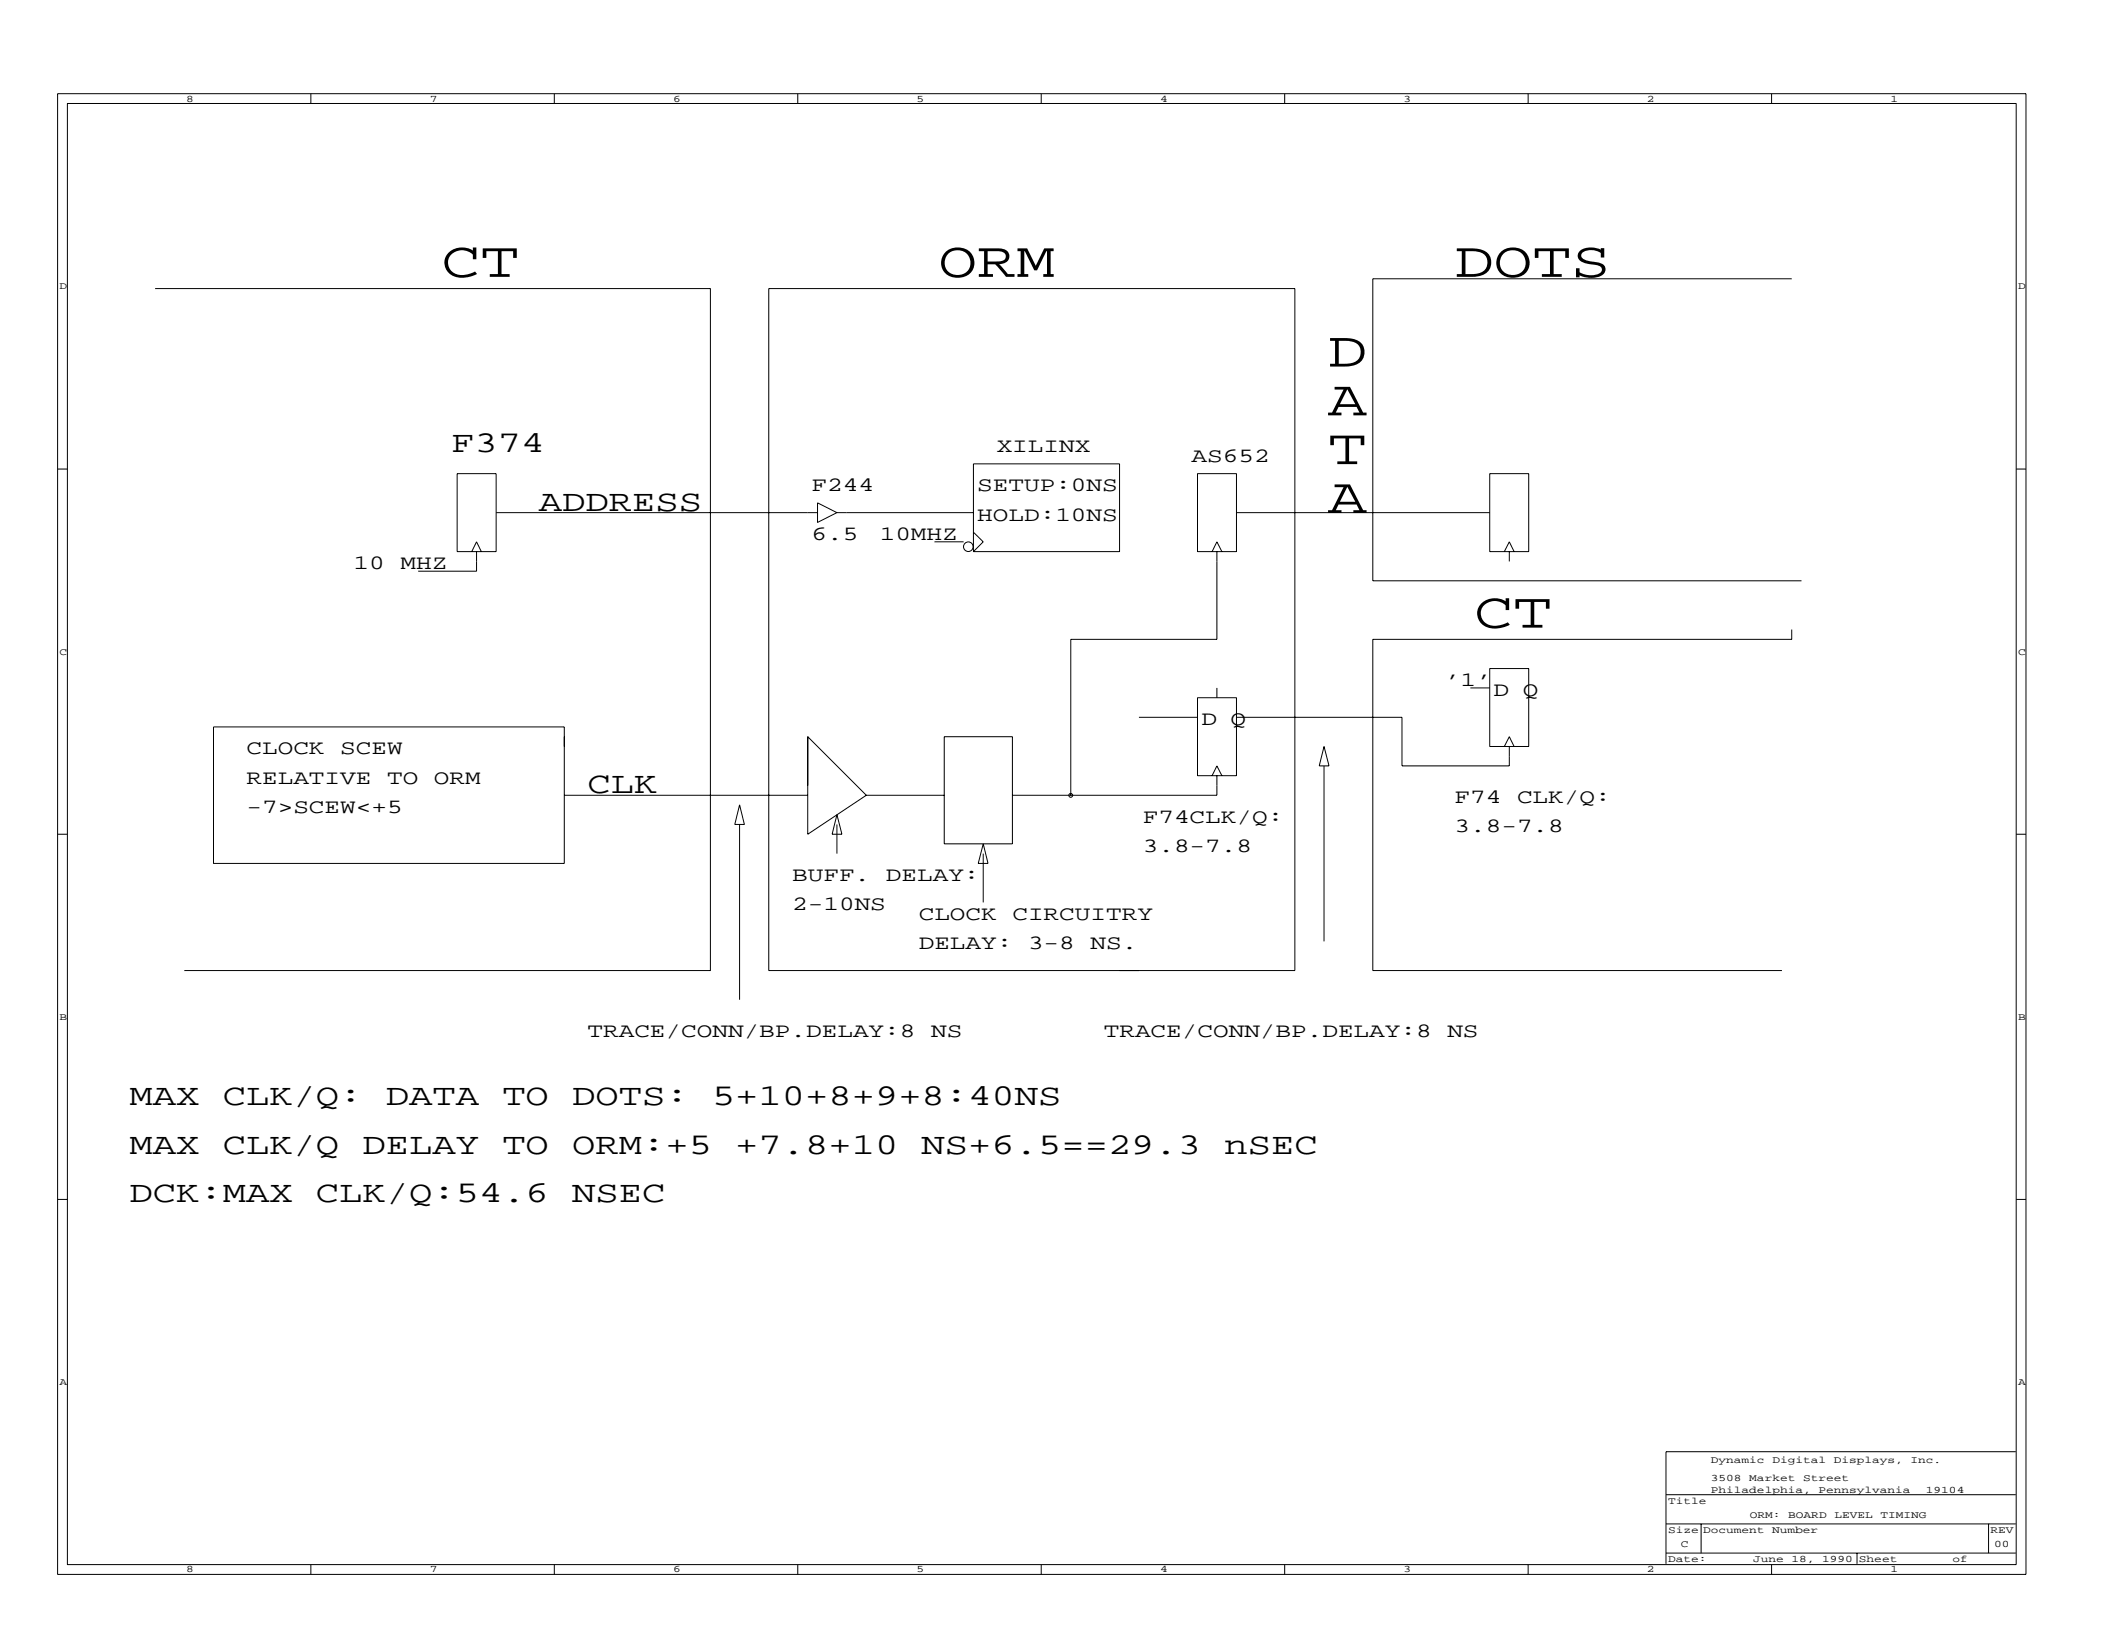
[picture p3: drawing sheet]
<svg xmlns="http://www.w3.org/2000/svg" width="279mm" height="216mm" viewBox="0 0 279 216" stroke-linecap="round" stroke-linejoin="round" font-family="sans-serif">
<g fill="none" stroke="#000" stroke-width=".13">
<path d="M7.6 12.4h260.4v195.9h-260.4zM8.9 13.7h257.8v193.3h-257.8zM41.1 12.4v1.3M73.3 12.4v1.3M105.5 12.4v1.3M137.7 12.4v1.3M170 12.4v1.3M202.2 12.4v1.3M234.4 12.4v1.3M20.5 38.2h73.5v90.2h-69.6M101.7 38.2h69.6v90.2h-69.6zM237 36.9h-55.4v39.9h56.7"/>
<path d="M7.6 62.1h1.3M60.5 62.7h5.1v10.3h-5.1zM62.4 73l.6-1.3 .7 1.3M63 73v2.6h-7.7M65.6 67.8h42.6M108.2 66.5l2.5 1.3-2.5 1.3zM110.7 67.8h18.1M123.6 71.7h3.9M128.8 61.4h19.3v11.6h-19.3zM128.8 70.4l1.3 1.3-1.3 1.3M158.4 62.7h5.2v10.3h-5.2zM160.4 73l.6-1.3 .6 1.3"/>
<path d="M161 73v11.6h-19.3v20.6M163.6 67.8h33.5M197.1 62.7h5.1v10.3h-5.1zM199 73l.7-1.3 .6 1.3M199.7 73v1.3M266.7 62.1h1.3M28.2 96.2h46.5v18h-46.5zM106.9 97.5l7.7 7.7-7.7 5.2zM124.9 97.5h9v14.1h-9zM150.7 94.9h7.7M158.4 92.3h5.2v10.3h-5.2zM161 91v1.3"/>
<path d="M163.6 94.9h21.9v6.4h14.2v-2.5M175.2 98.8l.6 2.5h-1.3zM194.5 91h2.6M197.1 88.4h5.1v10.4h-5.1zM199 98.8l.7-1.3 .6 1.3M237 83.3v1.3h-55.4v43.8h54.1M7.6 110.4h1.3M74.7 105.2h32.2M97.8 106.5l.7 2.6h-1.3zM97.8 109.1v23.2M110.7 107.8l.7 2.6h-1.3zM110.7 109.1v3.8"/>
<path d="M114.6 105.2h10.3M130.1 111.6l.6 2.6h-1.3zM130.1 112.9v6.5M160.4 102.6l.6-1.3 .6 1.3M161 102.6v2.6h-27.1M175.2 101.3v23.2M266.7 110.4h1.3M7.6 158.7h1.3M266.7 158.7h1.3M220.4 197.7h46.3M266.7 192h-46.3v14.9M41.1 207v1.3"/>
<path d="M73.3 207v1.3M105.5 207v1.3M137.7 207v1.3M170 207v1.3M202.2 207v1.3M220.4 205.5h46.3M220.4 201.6h46.3M225 201.6v3.9M234.4 207v1.3M245.7 205.5v1.4M263.1 201.6v3.9"/>
<circle cx="128.1" cy="72.3" r=".64"/>
<circle cx="141.6" cy="105.2" r=".25"/>
</g>
<g font-size="6.7">
<text x="58.4" y="36.6">CT</text>
<text x="124.1" y="36.6">ORM</text>
<text x="192.4" y="36.6">DOTS</text>
<text x="175.7" y="48.5">D</text>
<text x="175.7" y="54.9">A</text>
<text x="175.7" y="61.4">T</text>
<text x="175.7" y="67.9">A</text>
<text x="195" y="83">CT</text>
</g>
<g font-size="4">
<text x="59.7" y="59.8">F374</text>
<text x="71.3" y="67.6">ADDRESS</text>
<text x="77.7" y="105">CLK</text>
<text x="17.1" y="146.2">MAX</text>
<text x="29.5" y="146.2">CLK/Q:</text>
<text x="51" y="146.2">DATA</text>
<text x="66.5" y="146.2">TO</text>
<text x="75.7" y="146.2">DOTS:</text>
<text x="94.2" y="146.2">5+10+8+9+8:40NS</text>
<text x="17.1" y="152.6">MAX</text>
<text x="29.5" y="152.6">CLK/Q</text>
<text x="48" y="152.6">DELAY</text>
<text x="66.5" y="152.6">TO</text>
<text x="75.7" y="152.6">ORM:+5</text>
<text x="97.3" y="152.6">+7.8+10</text>
<text x="121.9" y="152.6">NS+6.5==29.3</text>
<text x="162" y="152.6">nSEC</text>
<text x="17.1" y="159.1">DCK:MAX</text>
<text x="41.8" y="159.1">CLK/Q:54.6</text>
<text x="75.7" y="159.1">NSEC</text>
</g>
<g font-size="2.7">
<text x="131.9" y="59.8">XILINX</text>
<text x="107.4" y="65">F244</text>
<text x="129.3" y="65">SETUP:0NS</text>
<text x="157.6" y="61.1">AS652</text>
<text x="107.4" y="71.4">6.5</text>
<text x="116.4" y="71.4">10MHZ</text>
<text x="129.3" y="68.9">HOLD:10NS</text>
<text x="46.8" y="75.3">10</text>
<text x="53" y="75.3">MHZ</text>
<text x="158.9" y="95.9">D Q</text>
<text x="191.1" y="90.8">’1’</text>
<text x="197.6" y="92">D Q</text>
<text x="32.6" y="99.8">CLOCK</text>
<text x="45" y="99.8">SCEW</text>
<text x="32.6" y="103.7">RELATIVE</text>
<text x="32.6" y="107.5">-7&gt;SCEW&lt;+5</text>
<text x="51.2" y="103.7">TO</text>
<text x="57.4" y="103.7">ORM</text>
<text x="192.4" y="106.2">F74</text>
<text x="200.7" y="106.2">CLK/Q:</text>
<text x="151.2" y="108.8">F74CLK/Q:</text>
<text x="151.2" y="112.7">3.8-7.8</text>
<text x="192.4" y="110.1">3.8-7.8</text>
<text x="104.8" y="116.5">BUFF.</text>
<text x="117.2" y="116.5">DELAY:</text>
<text x="104.8" y="120.4">2-10NS</text>
<text x="121.5" y="121.7">CLOCK</text>
<text x="121.5" y="125.6">DELAY:</text>
<text x="133.9" y="121.7">CIRCUITRY</text>
<text x="136" y="125.6">3-8</text>
<text x="144.3" y="125.6">NS.</text>
<text x="77.7" y="137.2">TRACE/CONN/BP.DELAY:8</text>
<text x="123.2" y="137.2">NS</text>
<text x="146" y="137.2">TRACE/CONN/BP.DELAY:8</text>
<text x="191.5" y="137.2">NS</text>
</g>
<g font-size="1.3">
<text x="24.6" y="13.4">8</text>
<text x="56.8" y="13.4">7</text>
<text x="89.1" y="13.4">6</text>
<text x="121.3" y="13.4">5</text>
<text x="153.5" y="13.4">4</text>
<text x="185.7" y="13.4">3</text>
<text x="217.9" y="13.4">2</text>
<text x="250.1" y="13.4">1</text>
<text x="7.9" y="38.3">D</text>
<text x="267" y="38.3">D</text>
<text x="7.9" y="86.6">C</text>
<text x="267" y="86.6">C</text>
<text x="7.9" y="134.9">B</text>
<text x="267" y="134.9">B</text>
<text x="7.9" y="183.2">A</text>
<text x="267" y="183.2">A</text>
<text x="226.3" y="197.5">Philadelphia,</text>
<text x="226.3" y="195.9">3508</text>
<text x="226.3" y="193.6">Dynamic</text>
<text x="231.4" y="195.9">Market</text>
<text x="234.5" y="193.6">Digital</text>
<text x="238.5" y="195.9">Street</text>
<text x="240.6" y="197.5">Pennsylvania</text>
<text x="242.6" y="193.6">Displays,</text>
<text x="252.8" y="193.6">Inc.</text>
<text x="254.8" y="197.5">19104</text>
<text x="220.7" y="202.8">Size Document</text>
<text x="220.7" y="199">Title</text>
<text x="231.5" y="200.8">ORM:</text>
<text x="234.4" y="202.8">Number</text>
<text x="236.6" y="200.8">BOARD</text>
<text x="242.7" y="200.8">LEVEL</text>
<text x="248.8" y="200.8">TIMING</text>
<text x="263.3" y="202.8">REV</text>
<text x="24.6" y="208">8</text>
<text x="56.8" y="208">7</text>
<text x="89.1" y="208">6</text>
<text x="121.3" y="208">5</text>
<text x="153.5" y="208">4</text>
<text x="185.7" y="208">3</text>
<text x="217.9" y="208">2</text>
<text x="220.7" y="206.6">Date:</text>
<text x="222.4" y="204.7">C</text>
<text x="231.9" y="206.6">June</text>
<text x="237" y="206.6">18,</text>
<text x="241.1" y="206.6">1990 Sheet</text>
<text x="250.1" y="208">1</text>
<text x="258.3" y="206.6">of</text>
<text x="263.8" y="204.7">00</text>
</g>
</svg>
